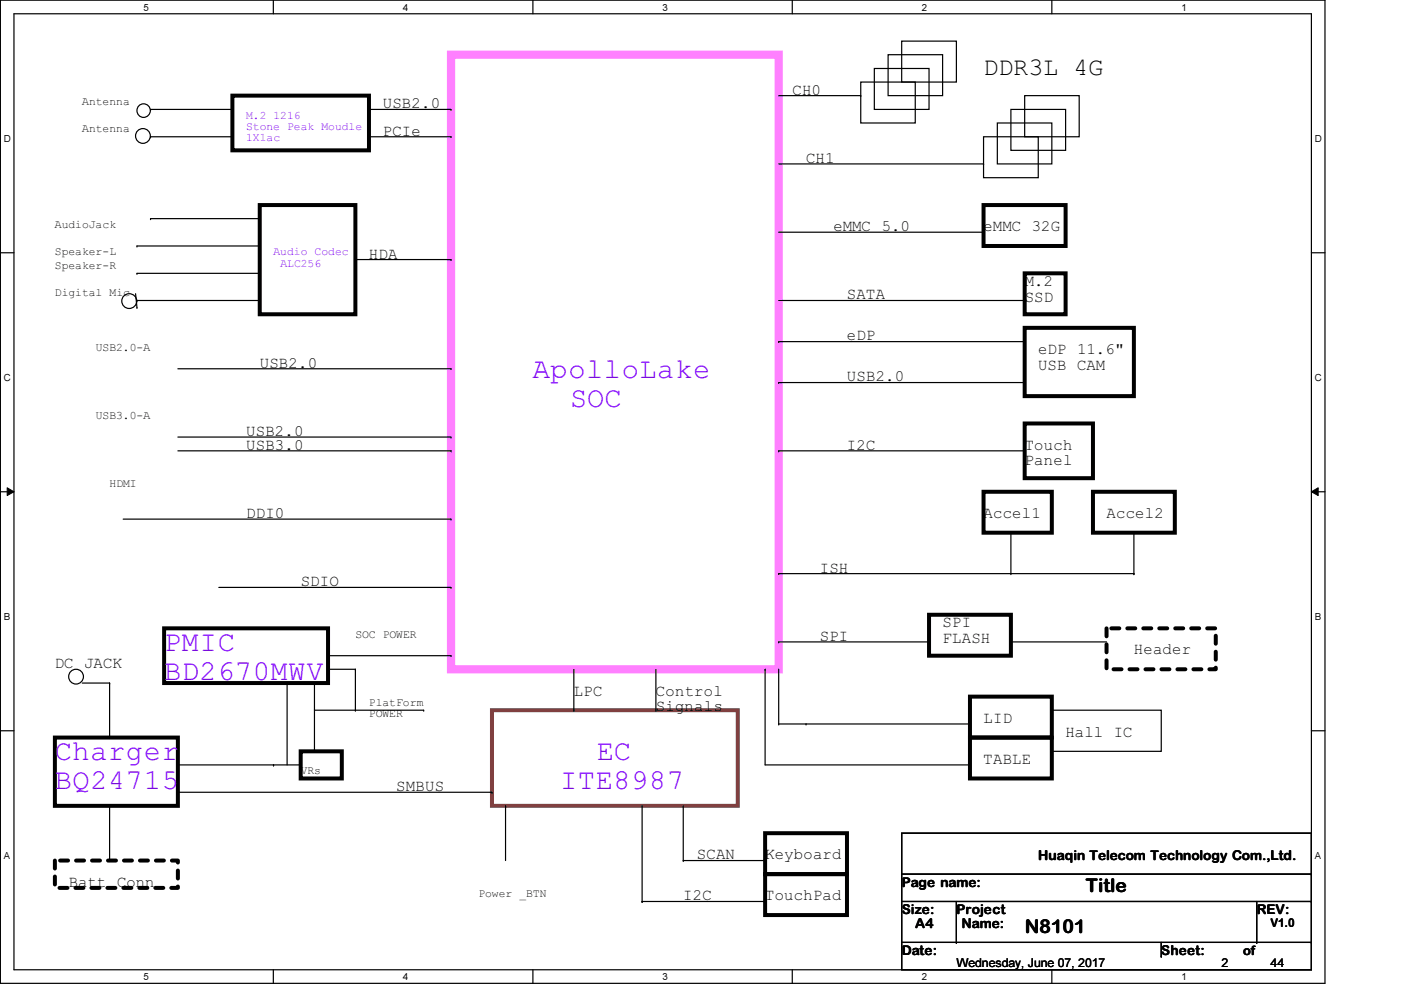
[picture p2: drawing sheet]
<svg xmlns="http://www.w3.org/2000/svg" width="297mm" height="210mm" viewBox="0 0 297 210" stroke-linecap="round" stroke-linejoin="round" font-family="sans-serif">
<path d="M.1 0h280.8v208.5h-280.8zM3 2.9h275v202.7h-275z" fill="none" stroke="#000" stroke-width=".25"/>
<g fill="#fff">
<path d="M30.4 .3h1.2v2.4h-1.2z"/>
<path d="M30.4 205.9h1.2v2.3h-1.2z"/>
</g>
<path d="M58 0v2.9M58 205.6v2.9" fill="none" stroke="#000" stroke-width=".25"/>
<g fill="#fff">
<path d="M85.4 .3h1.2v2.4h-1.2z"/>
<path d="M85.4 205.9h1.2v2.3h-1.2z"/>
</g>
<path d="M113 0v2.9M113 205.6v2.9" fill="none" stroke="#000" stroke-width=".25"/>
<g fill="#fff">
<path d="M140.5 .3h1.1v2.4h-1.1z"/>
<path d="M140.5 205.9h1.1v2.3h-1.1z"/>
</g>
<path d="M168 0v2.9M168 205.6v2.9" fill="none" stroke="#000" stroke-width=".25"/>
<g fill="#fff">
<path d="M195.4 .3h1.2v2.4h-1.2z"/>
<path d="M195.4 205.9h1.2v2.3h-1.2z"/>
</g>
<path d="M223 0v2.9M223 205.6v2.9" fill="none" stroke="#000" stroke-width=".25"/>
<g fill="#fff">
<path d="M250.5 .3h1.1v2.4h-1.1z"/>
<path d="M250.5 205.9h1.1v2.3h-1.1z"/>
<path d="M.8 28.2h1.5v2.4h-1.5z"/>
<path d="M278.8 28.2h1.4v2.4h-1.4z"/>
<path d="M.8 78.9h1.5v2.3h-1.5z"/>
<path d="M278.8 78.9h1.4v2.3h-1.4z"/>
</g>
<path d="M.1 53.6h2.9M278 53.6h2.9" fill="none" stroke="#000" stroke-width=".25"/>
<g fill="#fff">
<path d="M.8 129.6h1.4v2.3h-1.4z"/>
<path d="M278.8 129.6h1.3v2.3h-1.3z"/>
</g>
<path d="M.1 104.3h2.9M278 104.3h2.9" fill="none" stroke="#000" stroke-width=".25"/>
<path d="M1.5 103.4l1.5 .9-1.5 .8zM278 104.3l1.5-.9v1.7z" fill="#000"/>
<path d="M1.5 103.4l1.5 .9-1.5 .8zM278 104.3l1.5-.9v1.7z" fill="none" stroke="#000" stroke-width=".21"/>
<g fill="#fff">
<path d="M.8 180.3h1.4v2.3h-1.4z"/>
<path d="M278.8 180.3h1.3v2.3h-1.3z"/>
</g>
<g fill="none" stroke="#000" stroke-width=".25">
<path d="M182.5 17.4h11.6v8.7h-11.6zM185.4 14.5h11.6v8.7h-11.6zM188.3 11.6h11.6v8.7h-11.6zM191.2 8.7h11.6v8.7h-11.6zM31.9 23.2h.1M31.9 29h.1M31.9 23.2h17.4M31.9 29h17.4M78.2 23.2h17.4M78.2 29h17.4M95.6 23.2h.1M95.6 29h.1"/>
<path d="M165.1 20.3h17.4M165.1 34.8h43.4M182.5 20.3h.1M208.5 29h11.6v8.7h-11.6zM208.5 34.8h.1M211.5 26.1h11.5v8.7h-11.5zM214.3 23.2h11.6v8.7h-11.6zM217.3 20.3h11.5v8.7h-11.5zM29 52.2h.1M29 58h.1M29 52.2h26.1M29 58h26.1"/>
<path d="M31.9 46.4h.1M31.9 46.4h23.2M75.3 55h20.3M95.6 55h.1M165.1 49.2h43.4M208.5 49.2h.1M28.7 62.3l.3 2.9M29 63.7h.1M29 65.2h.1M29 63.7h26.1M37.7 78.2h57.9M95.6 78.2h.1"/>
<path d="M165.1 72.4h.1M165.1 63.7h52.2M165.1 72.4h52.2M217.3 63.7h.1M37.7 95.6h57.9M37.7 92.7h57.9M95.6 92.7h.1M95.6 95.6h.1M165.1 81.1h.1M165.1 95.6h.1M165.1 81.1h52.2M165.1 95.6h52.2"/>
<path d="M26.1 110.1h69.5M95.6 110.1h.1M214.3 112.9v8.7M240.4 112.9v8.7M46.4 124.5h49.2M69.6 139h26M95.6 124.5h.1M95.6 139h.1M165.1 121.6h.1M165.1 136.1h.1M165.1 121.6h75.3M165.1 136.1h31.9"/>
<path d="M214.3 121.6h.1M214.3 136.1h.1M214.3 136.1h20.3M240.4 121.6h.1M.1 154.9h2.9M17.4 144.8h5.8M23.2 144.8h.1M23.2 156.4h.1M23.2 144.8v11.6M60.9 144.8h.1M60.9 144.8v17.4M66.7 159.3h.1"/>
<path d="M66.7 150.6h23.1M66.7 144.8v14.5M69.6 141.9h5.7M75.3 141.9h.1M75.3 150.6h.1M75.3 141.9v8.7M89.8 150.6h.1M121.7 150.6h.1M121.7 141.9v8.7M139.1 150.6h.1M139.1 141.9v8.7M162.2 141.9h.1"/>
<path d="M162.2 141.9v20.3h43.5M165.1 153.5h.1M165.1 153.5h40.6M165.1 141.9v11.6M170.9 153.5h.1M205.7 153.5h.1M223 150.6h23.2v8.7h-23.2zM278 154.9h2.9M23.2 170.9v11.6M37.7 162.2h26.1M37.7 168h66.6M58 162.2h.1"/>
<path d="M104.3 168h.1M107.2 170.9h.1M107.2 170.9v11.6M136.1 170.9v20.2M144.9 170.9v11.6M191.2 176.7h86.8v28.9h-86.8zM205.7 162.2h.1M23.2 182.5h.1M136.1 191.1h.1M136.1 191.1h26.1M144.9 182.5h.1M144.9 182.5h17.3"/>
<path d="M162.2 182.5h.1M191.2 191.1h86.8M191.2 185.3h86.8M191.2 199.8h86.8M202.8 199.8h.1M202.8 191.1v8.7M246.2 199.8v2.9M266.4 199.8h.1M266.4 191.1v8.7M278 185.3h.1M278 191.1h.1M278 199.8h.1"/>
<path d="M246.2 202.7h.1"/>
<circle cx="30.3" cy="28.8" r="1.57"/>
<circle cx="30.4" cy="23.4" r="1.43"/>
<circle cx="27.4" cy="63.8" r="1.58"/>
<circle cx="16.1" cy="143.5" r="1.57"/>
</g>
<path d="M95.6 11.6h69.5v130.3h-69.5z" fill="none" stroke="#ff80ff" stroke-width="1.7"/>
<g fill="none" stroke="#000" stroke-width=".85">
<path d="M49.3 20.3h28.9v11.6h-28.9zM55.1 43.5h20.2v23.1h-20.2zM208.5 43.5h17.4v8.7h-17.4zM217.3 58h8.6v8.6h-8.6zM217.3 69.5h23.1v14.5h-23.1zM217.3 89.8h14.4v11.6h-14.4zM208.5 104.3h14.5v8.6h-14.5zM231.7 104.3h17.4v8.6h-17.4zM34.8 133.2h34.8v11.6h-34.8zM197 130.3h17.3v8.7h-17.3zM11.6 156.4h26.1v14.5h-26.1zM63.8 159.3h8.7v5.8h-8.7z"/>
<path d="M205.7 147.7h17.3v8.7h-17.3zM205.7 156.4h17.3v8.7h-17.3zM162.2 176.7h17.4v8.6h-17.4zM162.2 185.3h17.4v8.7h-17.4z"/>
</g>
<path d="M104.3 150.6h52.1v20.3h-52.1z" fill="none" stroke="#804040" stroke-width=".85"/>
<path d="M234.6 133.2h23.2v8.7h-23.2zM11.6 182.5h26.1v5.8h-26.1z" fill="none" stroke="#000" stroke-width=".85" stroke-dasharray="1.7 1.7"/>
<g font-size="6.1" fill="#8000ff">
<text x="113" y="80.1">ApolloLake</text>
<text x="120.9" y="86.2">SOC</text>
<text x="34.8" y="138">PMIC</text>
<text x="34.8" y="144.1">BD2670MWV</text>
<text x="11.6" y="161.2">Charger</text>
<text x="126.5" y="161.2">EC</text>
<text x="11.6" y="167.3">BQ24715</text>
<text x="118.8" y="167.3">ITE8987</text>
</g>
<text font-size="5.3" x="208.5" y="15.9">DDR3L 4G</text>
<g font-size="4">
<text x="230.2" y="189.1">Title</text>
<text x="217.3" y="197.8">N8101</text>
</g>
<g font-size="3.3">
<text x="81.1" y="22.9">USB2.0</text>
<text x="168" y="20.1">CH0</text>
<text x="81.1" y="28.7">PCIe</text>
<text x="170.9" y="34.5">CH1</text>
<text x="176.7" y="49">eMMC 5.0</text>
<text x="208.5" y="49">eMMC 32G</text>
<text x="78.2" y="54.8">HDA</text>
<text x="179.6" y="63.5">SATA</text>
<text x="217.3" y="60.6">M.2</text>
<text x="217.3" y="64">SSD</text>
<text x="55.1" y="78">USB2.0</text>
<text x="179.6" y="72.2">eDP</text>
<text x="220.1" y="75.1">eDP 11.6&quot;</text>
<text x="179.6" y="80.9">USB2.0</text>
<text x="220.1" y="78.4">USB CAM</text>
<text x="52.2" y="95.3">USB3.0</text>
<text x="52.2" y="92.5">USB2.0</text>
<text x="179.6" y="95.3">I2C</text>
<text x="217.3" y="95.3">Touch</text>
<text x="217.3" y="98.7">Panel</text>
<text x="52.2" y="109.8">DDI0</text>
<text x="208.5" y="109.8">Accel1</text>
<text x="234.6" y="109.8">Accel2</text>
<text x="63.8" y="124.3">SDIO</text>
<text x="173.8" y="121.4">ISH</text>
<text x="173.8" y="135.9">SPI</text>
<text x="199.9" y="133">SPI</text>
<text x="199.9" y="136.4">FLASH</text>
<text x="11.6" y="141.7">DC JACK</text>
<text x="240.4" y="138.8">Header</text>
<text x="121.7" y="147.5">LPC</text>
<text x="139.1" y="147.5">Control</text>
<text x="139.1" y="150.8">Signals</text>
<text x="208.5" y="153.2">LID</text>
<text x="208.5" y="162">TABLE</text>
<text x="225.9" y="156.2">Hall IC</text>
<text x="84" y="167.7">SMBUS</text>
<text x="147.7" y="182.2">SCAN</text>
<text x="162.2" y="182.2">Keyboard</text>
<text x="14.6" y="188">Batt Conn</text>
<text x="144.9" y="190.9">I2C</text>
<text x="162.2" y="190.9">TouchPad</text>
</g>
<g font-size="2.9">
<text x="220.1" y="182.2">Huaqin Telecom Technology Com.,Ltd.</text>
<text x="191.2" y="188">Page name:</text>
<text x="191.2" y="193.8">Size:</text>
<text x="194.1" y="196.7">A4</text>
<text x="202.8" y="193.8">Project</text>
<text x="203.9" y="196.7">Name:</text>
<text x="266.4" y="193.8">REV:</text>
<text x="191.2" y="202.5">Date:</text>
<text x="246.2" y="202.5">Sheet:</text>
</g>
<text font-size="2.8" x="263.6" y="202.4">of</text>
<g font-size="2.6">
<text x="269.4" y="196.5">V1.0</text>
<text x="202.8" y="205.1">Wednesday, June 07, 2017</text>
<text x="259" y="205.1">2</text>
<text x="269.4" y="205.1">44</text>
</g>
<g font-size="2.4">
<text x="17.4" y="22.2">Antenna</text>
<text x="17.4" y="28">Antenna</text>
<text x="11.6" y="48.3">AudioJack</text>
<text x="11.6" y="54.1">Speaker-L</text>
<text x="11.6" y="57">Speaker-R</text>
<text x="11.6" y="62.8">Digital Mic</text>
<text x="20.3" y="74.4">USB2.0-A</text>
<text x="20.3" y="88.9">USB3.0-A</text>
<text x="23.2" y="103.3">HDMI</text>
<text x="75.4" y="135.2">SOC POWER</text>
<text x="78.2" y="149.6">PlatForm</text>
<text x="78.2" y="152.1">POWER</text>
<text x="63.8" y="164.1">VRs</text>
<text x="101.4" y="190.2">Power _BTN</text>
</g>
<g font-size="2.4" fill="#8000ff">
<text x="52.2" y="25.1">M.2 1216</text>
<text x="52.2" y="27.6">Stone Peak Moudle</text>
<text x="52.2" y="30">1X1ac</text>
<text x="58" y="54.1">Audio Codec</text>
<text x="59.5" y="56.5">ALC256</text>
</g>
<g font-size="2.1">
<text x="30.4" y="2.2">5</text>
<text x="85.4" y="2.2">4</text>
<text x="140.5" y="2.2">3</text>
<text x="195.4" y="2.2">2</text>
<text x="250.5" y="2.2">1</text>
<text x=".8" y="30.1">D</text>
<text x="278.8" y="30.1">D</text>
<text x=".8" y="80.8">C</text>
<text x="278.8" y="80.8">C</text>
<text x=".8" y="131.5">B</text>
<text x="278.8" y="131.5">B</text>
<text x=".8" y="182.2">A</text>
<text x="278.8" y="182.2">A</text>
<text x="30.4" y="207.8">5</text>
<text x="85.4" y="207.8">4</text>
<text x="140.5" y="207.8">3</text>
<text x="195.4" y="207.8">2</text>
<text x="250.5" y="207.8">1</text>
</g>
</svg>
